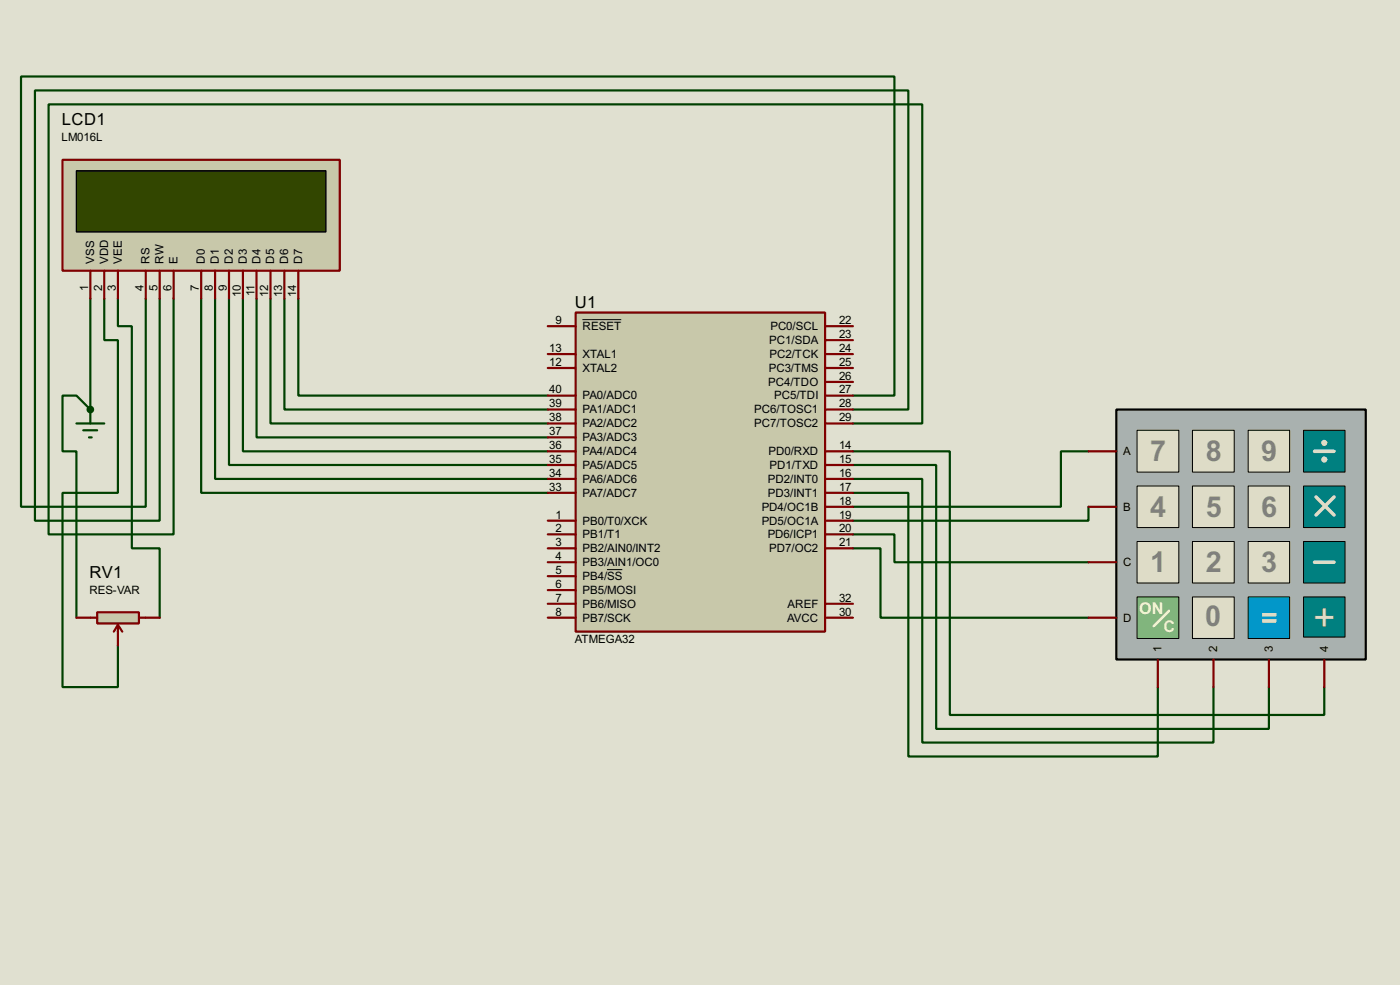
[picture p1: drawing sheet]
<svg xmlns="http://www.w3.org/2000/svg" width="256mm" height="180mm" viewBox="0 0 256 180" stroke-linecap="round" stroke-linejoin="round" font-family="sans-serif">
<path d="M0 0h256.5v180.3h-256.5z" fill="#e0e0d0"/>
<g fill="none" stroke="#004000" stroke-width=".4">
<path d="M16.6 54.7v20.3M26.7 54.7v38.1h-22.8v-78.8h160v58.4h-7.6M29.3 54.7v40.6h-22.9v-78.7h160v58.4h-10.1M31.8 54.7v43.1h-22.9v-78.7h160.1v58.4h-12.7M36.9 54.7v35.5h63.5M39.4 54.7v33h61M42 54.7v30.4h58.4M44.5 54.7v27.9h55.9M47 54.7v25.4h53.4M49.6 54.7v22.8h50.8M52.1 54.7v20.3h48.3M54.7 54.7v17.7h45.7"/>
<path d="M156.3 97.8h7.6v5.1h35.5M156.3 90.2h10.1v48.3h45.7v-12.7M156.3 87.7h12.7v48.2h53.3v-10.1M156.3 82.6h17.7v48.3h68.6v-5.1M156.3 85.1h15.2v48.3h61v-7.6M199.4 82.6h-5v10.2h-38.1M199.4 92.8v2.5h-43.1M156.3 100.4h5v12.7h38.1"/>
</g>
<circle cx="16.6" cy="75" r=".2" fill="#004000"/>
<path d="M19.1 54.7v7.6h2.5v27.9h-10.1v35.6h10.1v-7.6M21.6 54.7v5h2.6v40.7h5.1v12.7M16.6 75l-2.6-2.6h-2.5v10.2h2.5v30.5" fill="none" stroke="#004000" stroke-width=".4"/>
<path d="M105.5 57.2h45.7v58.4h-45.7z" fill="#c8c8aa" stroke="#800000" stroke-width=".4"/>
<g fill="none" stroke="#800000" stroke-width=".4">
<path d="M100.4 59.7h5.1M151.2 59.7h5.1M100.4 67.4h5.1M100.4 64.8h5.1M100.4 72.4h5.1M100.4 75h5.1M100.4 77.5h5.1M151.2 67.4h5.1M151.2 64.8h5.1M151.2 62.3h5.1M151.2 69.9h5.1M151.2 72.4h5.1"/>
<path d="M151.2 75h5.1M151.2 77.5h5.1M100.4 95.3h5.1M100.4 97.8h5.1M100.4 82.6h5.1M100.4 85.1h5.1M100.4 87.7h5.1M100.4 90.2h5.1M100.4 80.1h5.1M151.2 95.3h5.1M151.2 97.8h5.1M151.2 82.6h5.1"/>
<path d="M151.2 85.1h5.1M151.2 87.7h5.1M151.2 90.2h5.1M151.2 92.8h5.1M100.4 100.4h5.1M100.4 102.9h5.1M100.4 105.5h5.1M100.4 108h5.1M100.4 110.5h5.1M100.4 113.1h5.1M151.2 100.4h5.1M151.2 110.5h5.1"/>
<path d="M151.2 113.1h5.1"/>
</g>
<path d="M106.7 58.5h7.1M111.2 104.3h2.8" fill="none" stroke="#000" stroke-width=".18"/>
<path d="M204.5 75h45.7v45.7h-45.7z" fill="#a9b1af" stroke="#000" stroke-width=".4"/>
<g fill="#dedcc7" stroke="#000" stroke-width=".18">
<path d="M208.3 78.8h7.7v7.6h-7.7z"/>
<path d="M218.5 78.8h7.6v7.6h-7.6z"/>
<path d="M228.7 78.8h7.6v7.6h-7.6z"/>
</g>
<path d="M238.8 78.8h7.6v7.6h-7.6z" fill="#008080" stroke="#000" stroke-width=".18"/>
<g fill="#dedcc7" stroke="#000" stroke-width=".18">
<path d="M208.3 89h7.7v7.6h-7.7z"/>
<path d="M218.5 89h7.6v7.6h-7.6z"/>
<path d="M228.7 89h7.6v7.6h-7.6z"/>
</g>
<path d="M238.8 89h7.6v7.6h-7.6z" fill="#008080" stroke="#000" stroke-width=".18"/>
<g fill="#dedcc7" stroke="#000" stroke-width=".18">
<path d="M208.3 99.1h7.7v7.6h-7.7z"/>
<path d="M218.5 99.1h7.6v7.6h-7.6z"/>
<path d="M228.7 99.1h7.6v7.6h-7.6z"/>
</g>
<path d="M228.7 109.3h7.6v7.6h-7.6z" fill="#0197c9" stroke="#000" stroke-width=".18"/>
<path d="M238.8 99.1h7.6v7.6h-7.6z" fill="#008080" stroke="#000" stroke-width=".18"/>
<path d="M240.8 82.6h3.6M244.4 91l-3.3 3.3M240.8 102.9h3.6" fill="none" stroke="#dedcc7" stroke-width=".65"/>
<g fill="#c8c8aa" stroke="#dedcc7" stroke-width=".65">
<circle cx="242.6" cy="81.1" r=".25"/>
<circle cx="242.6" cy="84.1" r=".25"/>
</g>
<path d="M238.8 109.3h7.6v7.3h-7.6z" fill="#008080" stroke="#000" stroke-width=".18"/>
<path d="M241.1 91l3.3 3.3" fill="none" stroke="#dedcc7" stroke-width=".65"/>
<path d="M208.3 109.3h7.7v7.6h-7.7z" fill="#81b57d" stroke="#000" stroke-width=".18"/>
<path d="M214.2 111.8l-2.8 2.8" fill="none" stroke="#fafbdb" stroke-width=".45"/>
<path d="M218.5 109.3h7.6v7.6h-7.6z" fill="#dedcc7" stroke="#000" stroke-width=".18"/>
<path d="M199.4 82.6h5.1M199.4 92.8h5.1M199.4 102.9h5.1M199.4 113.1h5.1M212.1 120.7v5.1M222.3 120.7v5.1M232.5 120.7v5.1M242.6 120.7v5.1" fill="none" stroke="#800000" stroke-width=".4"/>
<path d="M11.5 29.3h50.8v20.3h-50.8z" fill="#c8c8aa" stroke="#800000" stroke-width=".4"/>
<path d="M14 31.3h45.7v11.2h-45.7z" fill="#324600" stroke="#000" stroke-width=".25"/>
<g fill="none" stroke="#800000" stroke-width=".4">
<path d="M16.6 49.6v5.1M19.1 49.6v5.1M21.6 49.6v5.1M26.7 49.6v5.1M29.3 49.6v5.1M31.8 49.6v5.1M36.9 49.6v5.1M39.4 49.6v5.1M42 49.6v5.1M44.5 49.6v5.1M47 49.6v5.1M49.6 49.6v5.1"/>
<path d="M52.1 49.6v5.1M54.7 49.6v5.1"/>
</g>
<path d="M14 77.5h5.1M15.3 78.8h2.5M16.6 75v2.5M16.3 80.1h.5" fill="none" stroke="#004000" stroke-width=".4"/>
<circle cx="16.5" cy="75" r=".5" fill="#004000" stroke="#004000" stroke-width=".4"/>
<path d="M17.8 112.1h7.7v2h-7.7z" fill="#c8c8aa" stroke="#800000" stroke-width=".4"/>
<path d="M14 113.1h3.8M21.6 114.4l-.7 1.2M21.6 114.4l.8 1.2M21.6 114.4v3.8M25.5 113.1h3.8" fill="none" stroke="#800000" stroke-width=".4"/>
<text font-size="7.9" x="240.6" y="115.5">+</text>
<g font-size="5.9" fill="#808080">
<text x="210.7" y="84.4">7</text>
<text x="220.9" y="84.4">8</text>
<text x="231.1" y="84.4">9</text>
<text x="210.7" y="94.5">4</text>
<text x="220.9" y="94.5">5</text>
<text x="231.1" y="94.5">6</text>
<text x="210.7" y="104.7">1</text>
<text x="220.9" y="104.7">2</text>
<text x="231.1" y="104.7">3</text>
<text x="220.8" y="114.5">0</text>
</g>
<text font-size="5.9" fill="#dedcc7" x="231" y="114.9">=</text>
<g font-size="3.4">
<text x="11.3" y="22.9">LCD1</text>
<text x="105.3" y="56.4">U1</text>
<text x="16.4" y="105.7">RV1</text>
</g>
<text font-size="3.3" fill="#fafbdb" x="208.7" y="112.3">ON</text>
<text font-size="3.3" fill="#eff2c4" x="213.1" y="115.6">C</text>
<g font-size="2.4">
<text x="11.3" y="25.9">LM016L</text>
<text x="16.1" y="53.3" transform="rotate(-90 16.1 53.3)">1</text>
<text x="17.2" y="48.3" transform="rotate(-90 17.2 48.3)">VSS</text>
<text x="18.7" y="53.3" transform="rotate(-90 18.7 53.3)">2</text>
<text x="19.8" y="48.3" transform="rotate(-90 19.8 48.3)">VDD</text>
<text x="21.2" y="53.3" transform="rotate(-90 21.2 53.3)">3</text>
<text x="22.3" y="48.3" transform="rotate(-90 22.3 48.3)">VEE</text>
<text x="26.3" y="53.3" transform="rotate(-90 26.3 53.3)">4</text>
<text x="27.4" y="48.3" transform="rotate(-90 27.4 48.3)">RS</text>
<text x="28.8" y="53.3" transform="rotate(-90 28.8 53.3)">5</text>
<text x="30" y="48.3" transform="rotate(-90 30 48.3)">RW</text>
<text x="31.4" y="53.3" transform="rotate(-90 31.4 53.3)">6</text>
<text x="32.5" y="48.3" transform="rotate(-90 32.5 48.3)">E</text>
<text x="36.4" y="53.3" transform="rotate(-90 36.4 53.3)">7</text>
<text x="37.6" y="48.3" transform="rotate(-90 37.6 48.3)">D0</text>
<text x="39" y="53.3" transform="rotate(-90 39 53.3)">8</text>
<text x="40.1" y="48.3" transform="rotate(-90 40.1 48.3)">D1</text>
<text x="41.5" y="53.3" transform="rotate(-90 41.5 53.3)">9</text>
<text x="42.7" y="48.3" transform="rotate(-90 42.7 48.3)">D2</text>
<text x="45.2" y="48.3" transform="rotate(-90 45.2 48.3)">D3</text>
<text x="47.7" y="48.3" transform="rotate(-90 47.7 48.3)">D4</text>
<text x="50.3" y="48.3" transform="rotate(-90 50.3 48.3)">D5</text>
<text x="52.8" y="48.3" transform="rotate(-90 52.8 48.3)">D6</text>
<text x="55.4" y="48.3" transform="rotate(-90 55.4 48.3)">D7</text>
<text x="44.1" y="54.4" transform="rotate(-90 44.1 54.4)">10</text>
<text x="46.6" y="54.3" transform="rotate(-90 46.6 54.3)">11</text>
<text x="49.1" y="54.4" transform="rotate(-90 49.1 54.4)">12</text>
<text x="51.7" y="54.4" transform="rotate(-90 51.7 54.4)">13</text>
<text x="54.2" y="54.4" transform="rotate(-90 54.2 54.4)">14</text>
<text x="101.8" y="59.3">9</text>
<text x="153.7" y="59.3">22</text>
<text x="100.6" y="64.4">13</text>
<text x="106.7" y="60.4">RESET</text>
<text x="106.7" y="65.5">XTAL1</text>
<text x="140.9" y="63">PC1/SDA</text>
<text x="141" y="65.5">PC2/TCK</text>
<text x="141.1" y="60.4">PC0/SCL</text>
<text x="153.7" y="61.9">23</text>
<text x="153.7" y="64.4">24</text>
<text x="100.6" y="67">12</text>
<text x="100.6" y="72">40</text>
<text x="106.7" y="68.1">XTAL2</text>
<text x="140.7" y="70.6">PC4/TDO</text>
<text x="140.8" y="68.1">PC3/TMS</text>
<text x="153.7" y="67">25</text>
<text x="153.7" y="69.5">26</text>
<text x="153.7" y="72">27</text>
<text x="100.6" y="77.1">38</text>
<text x="100.6" y="74.6">39</text>
<text x="106.7" y="75.7">PA1/ADC1</text>
<text x="106.7" y="73.1">PA0/ADC0</text>
<text x="138.2" y="75.7">PC6/TOSC1</text>
<text x="141.8" y="73.1">PC5/TDI</text>
<text x="153.7" y="74.6">28</text>
<text x="153.7" y="77.1">29</text>
<text x="100.6" y="82.2">36</text>
<text x="100.6" y="79.7">37</text>
<text x="106.7" y="83.3">PA4/ADC4</text>
<text x="106.7" y="80.8">PA3/ADC3</text>
<text x="106.7" y="78.2">PA2/ADC2</text>
<text x="138.2" y="78.2">PC7/TOSC2</text>
<text x="140.8" y="83.3">PD0/RXD</text>
<text x="153.7" y="82.2">14</text>
<text x="205.8" y="83.3">A</text>
<text x="100.6" y="89.8">33</text>
<text x="100.6" y="87.3">34</text>
<text x="100.6" y="84.7">35</text>
<text x="106.7" y="88.4">PA6/ADC6</text>
<text x="106.7" y="85.8">PA5/ADC5</text>
<text x="140.7" y="88.4">PD2/INT0</text>
<text x="141" y="85.8">PD1/TXD</text>
<text x="153.7" y="84.7">15</text>
<text x="153.7" y="87.3">16</text>
<text x="153.7" y="89.8">17</text>
<text x="101.8" y="94.9">1</text>
<text x="106.7" y="90.9">PA7/ADC7</text>
<text x="139.5" y="93.5">PD4/OC1B</text>
<text x="140.7" y="90.9">PD3/INT1</text>
<text x="153.7" y="92.4">18</text>
<text x="153.7" y="94.9">19</text>
<text x="205.8" y="93.5">B</text>
<text x="101.8" y="97.4">2</text>
<text x="101.8" y="100">3</text>
<text x="106.7" y="96">PB0/T0/XCK</text>
<text x="106.7" y="98.5">PB1/T1</text>
<text x="106.7" y="101.1">PB2/AIN0/INT2</text>
<text x="139.5" y="96">PD5/OC1A</text>
<text x="140.6" y="98.5">PD6/ICP1</text>
<text x="140.9" y="101.1">PD7/OC2</text>
<text x="153.7" y="97.4">20</text>
<text x="153.7" y="100">21</text>
<text x="101.8" y="102.5">4</text>
<text x="101.8" y="105.1">5</text>
<text x="101.8" y="107.6">6</text>
<text x="106.7" y="103.6">PB3/AIN1/OC0</text>
<text x="106.7" y="106.2">PB4/SS</text>
<text x="205.8" y="103.6">C</text>
<text x="16.4" y="108.7">RES-VAR</text>
<text x="101.8" y="110.1">7</text>
<text x="101.8" y="112.7">8</text>
<text x="106.7" y="108.7">PB5/MOSI</text>
<text x="106.7" y="111.2">PB6/MISO</text>
<text x="106.7" y="113.8">PB7/SCK</text>
<text x="144.2" y="113.8">AVCC</text>
<text x="144.3" y="111.2">AREF</text>
<text x="153.7" y="110.1">32</text>
<text x="153.7" y="112.7">30</text>
<text x="205.8" y="113.8">D</text>
<text x="105.3" y="117.7">ATMEGA32</text>
<text x="212.8" y="119.4" transform="rotate(-90 212.8 119.4)">1</text>
<text x="223" y="119.4" transform="rotate(-90 223 119.4)">2</text>
<text x="233.2" y="119.4" transform="rotate(-90 233.2 119.4)">3</text>
<text x="243.3" y="119.4" transform="rotate(-90 243.3 119.4)">4</text>
</g>
</svg>
